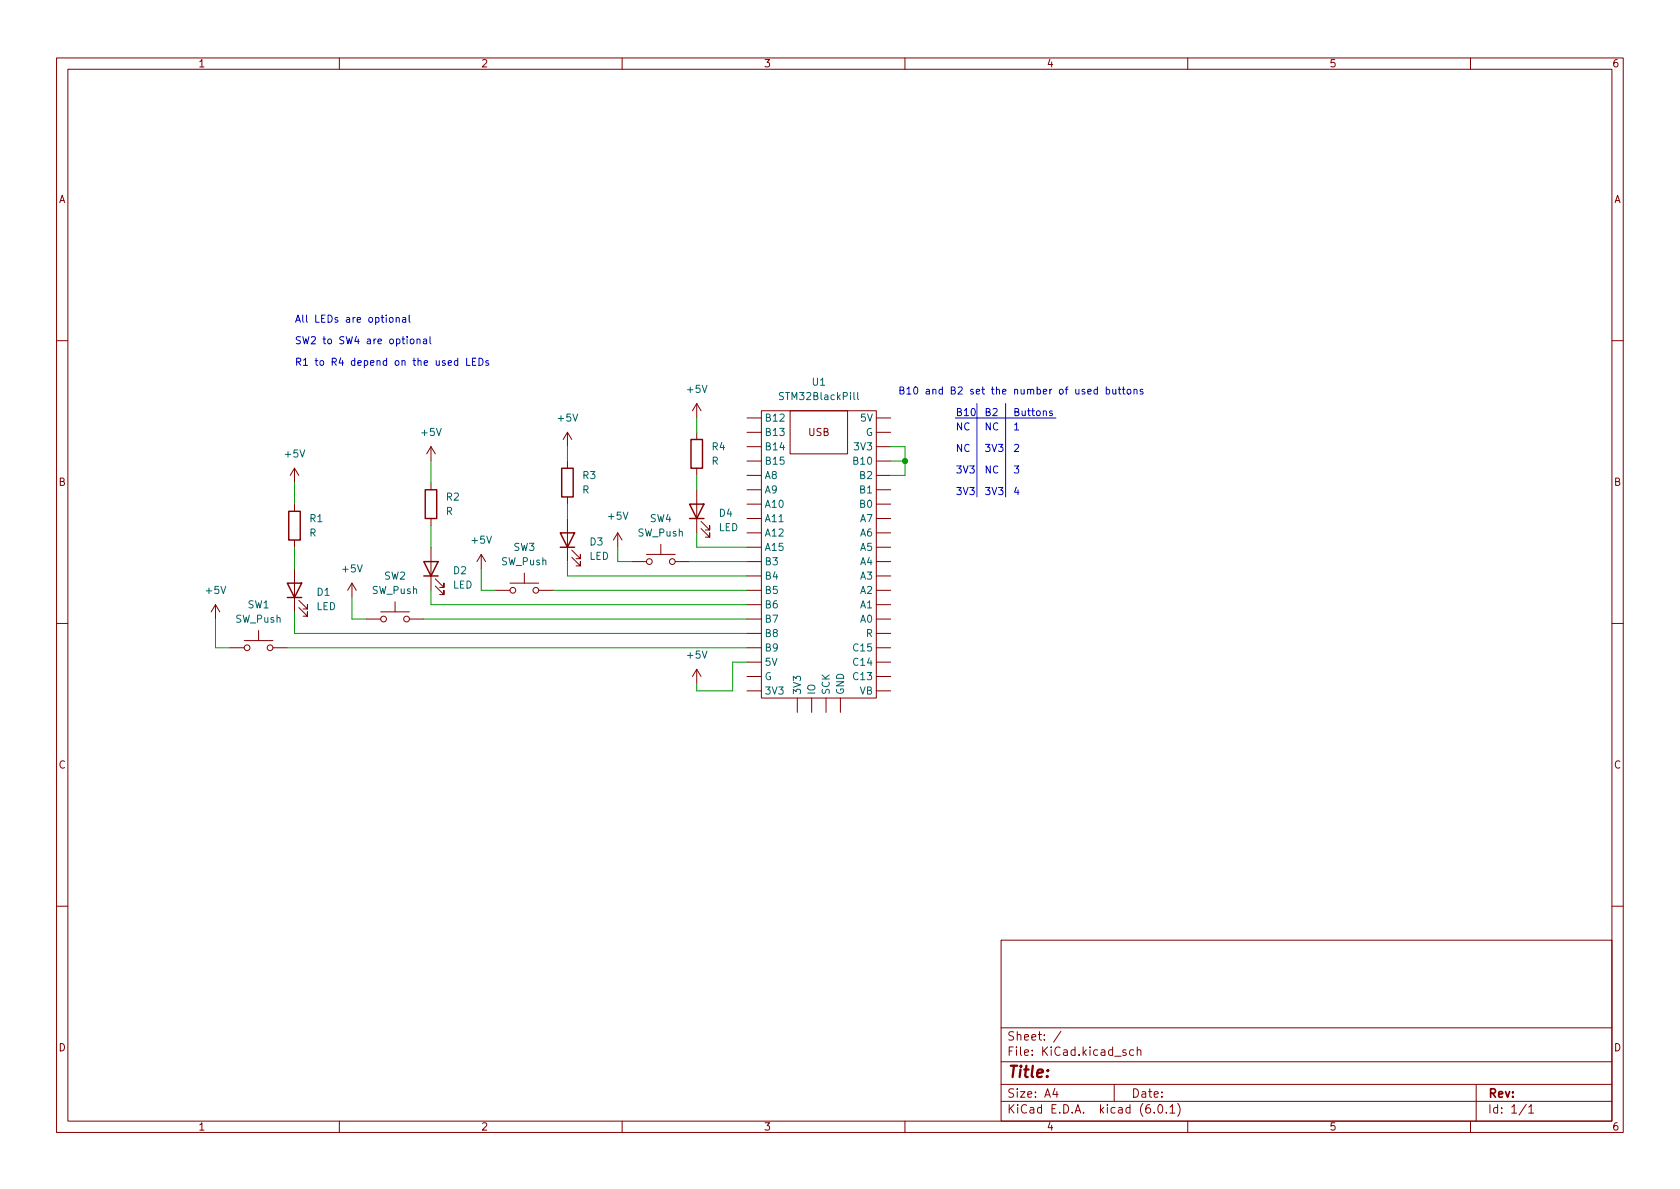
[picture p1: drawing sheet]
<svg xmlns="http://www.w3.org/2000/svg" width="297mm" height="210mm" viewBox="0 0 297 210" stroke-linecap="round" stroke-linejoin="round" font-family="sans-serif">
<g fill="none" stroke="#840000" stroke-width=".18">
<path d="M10 10.2h277v190.1h-277zM12 12.2h273v186.1h-273zM60 10.2v2M110 10.2v2M160 10.2v2M210 10.2v2M260 10.2v2M10 60.2h2M76.2 79v2.5M76.2 79l-.8 1.3M76.2 79l.8 1.3M100.3 76.4v2.6"/>
<path d="M100.3 76.4l-.7 1.3M100.3 76.4l.8 1.3M123.2 71.4v2.5M123.2 76.4v1.3M123.2 71.4l-.8 1.2M123.2 71.4l.8 1.2M132.1 79h2.5M132.1 73.9h2.5M132.1 76.4h2.5M134.6 72.6h20.3v50.8h-20.3zM139.7 72.6h10.2v7.7h-10.2zM154.9 79h2.6"/>
<path d="M154.9 73.9h2.6M154.9 76.4h2.6M285 60.2h2M52.1 82.8l-.8 1.3M52.1 82.8v2.5M52.1 89.1v1.3M52.1 95.5v1.3M52.1 82.8l.7 1.3M76.2 85.3v1.3M76.2 91.7v1.3M76.2 96.8v7.6M85.1 98l-.8 1.3"/>
<path d="M85.1 98v2.6M85.1 98l.8 1.3M100.3 81.5v1.3M100.3 87.9v1.2M100.3 91.7v7.6M101.1 98.5l1.5 1.6v-.8v.8h-.7M101.1 97.3l1.5 1.5v-.8v.8h-.7M109.2 94.2l-.7 1.3M109.2 94.2v2.6M109.2 94.2l.8 1.3M111.8 99.3h2.5M114.3 98h5.1"/>
<path d="M116.8 96.3v1.7M119.4 99.3h2.5M123.2 82.8v1.3M123.2 86.6v7.6M124 93.5l1.5 1.5v-.8v.8h-.8M124 92.2l1.5 1.5v-.7v.7h-.8M132.1 99.3h2.5M132.1 89.1h2.5M132.1 91.7h2.5M132.1 94.2h2.5M132.1 96.8h2.5M132.1 84.1h2.5"/>
<path d="M132.1 86.6h2.5M132.1 81.5h2.5M154.9 99.3h2.6M154.9 89.1h2.6M154.9 91.7h2.6M154.9 94.2h2.6M154.9 96.8h2.6M154.9 84.1h2.6M154.9 86.6h2.6M154.9 81.5h2.6M10 110.2h2M38.1 106.9l-.8 1.3"/>
<path d="M38.1 106.9v2.6M38.1 106.9l.8 1.3M40.6 114.5h2.6M43.2 113.3h5.1M45.7 111.5v1.8M48.3 114.5h2.5M52.1 100.6v7.6M52.8 107.4l1.6 1.6v-.8v.8h-.8M52.8 106.2l1.6 1.5v-.8v.8h-.8M62.2 103.1l-.7 1.3M62.2 103.1v2.6M62.2 103.1l.8 1.3"/>
<path d="M64.8 109.5h2.5M67.3 108.2h5.1M69.8 106.4v1.8M72.4 109.5h2.5M77 103.6l1.5 1.6v-.8v.8h-.8M77 102.4l1.5 1.5v-.8v.8h-.8M87.6 104.4h2.6M90.2 103.1h5M92.7 101.3v1.8M95.2 104.4h2.6M123.2 118.4v2.5M123.2 118.4l-.8 1.2"/>
<path d="M123.2 118.4l.8 1.2M132.1 109.5h2.5M132.1 114.5h2.5M132.1 104.4h2.5M132.1 117.1h2.5M132.1 106.9h2.5M132.1 101.8h2.5M132.1 112h2.5M132.1 119.6h2.5M154.9 109.5h2.6M154.9 114.5h2.6M154.9 104.4h2.6"/>
<path d="M154.9 117.1h2.6M154.9 106.9h2.6M154.9 101.8h2.6M154.9 112h2.6M154.9 119.6h2.6M285 110.2h2M132.1 122.2h2.5M141 123.4v2.6M143.5 123.4v2.6M146 123.4v2.6M148.6 123.4v2.6M154.9 122.2h2.6"/>
<path d="M10 160.2h2M177 166.3h108v32h-108zM285 160.2h2M60 198.3v2M110 198.3v2M160 198.3v2M177 194.8h108M177 191.8h108M177 187.8h108M177 181.8h108M186.5 192.5l-.4 1h1M186.9 193v1"/>
<path d="M187.6 182.4l-1.3 1.9M197 191.8v3M199.1 185.7l-.4-.1-.2 .2 .1 .3 .5 .1v.4h-.6M200.4 185.7l-.4-.1-.3 .3v.4l.2 .3h.5M201.1 185.8l.2-.2 .3 .1 .1 .9M201.1 185.1v1.5M204.1 196.7v.1M204.9 195.4l.2-.1a.81 .81 0 0 1 .6 .7 .81 .81 0 0 1-.3 .8h-.2a.81 .81 0 0 1-.6-.6 .81 .81 0 0 1 .3-.8zM206.2 196.7v.1M206.9 195.8l.4-.5v1.5M206.9 196.8h.8M208.2 195.1a1.72 1.72 0 0 1 0 2.3"/>
<path d="M210 198.3v2M260 198.3v2M261 191.8v6.5M269.9 195.3l-1.3 1.9M270.3 195.8l.4-.5v1.5M270.3 196.8h.9"/>
<circle cx="114.8" cy="99.3" r=".51"/>
<circle cx="118.9" cy="99.3" r=".51"/>
<circle cx="43.7" cy="114.5" r=".51"/>
<circle cx="47.8" cy="114.5" r=".51"/>
<circle cx="67.8" cy="109.5" r=".51"/>
<circle cx="71.9" cy="109.5" r=".51"/>
<circle cx="90.7" cy="104.4" r=".51"/>
<circle cx="94.7" cy="104.4" r=".51"/>
</g>
<path d="M122.2 77.7h2v5.1h-2zM51.1 90.4h2v5.1h-2zM74.9 99.3h2.6l-1.3 2.5zM75.2 86.6h2v5.1h-2zM99.1 94.2h2.5l-1.3 2.6zM99.1 96.8h2.5M99.3 82.8h2v5.1h-2zM121.9 89.1h2.6l-1.3 2.6zM121.9 91.7h2.6M50.8 103.1h2.5l-1.2 2.6zM50.8 105.7h2.5M74.9 101.8h2.6" fill="none" stroke="#840000" stroke-width=".25"/>
<path d="M151 69.4v1.1l.2 .2M151.6 69.4v1.1l.2 .2" fill="none" stroke="#006464" stroke-width=".18"/>
<g fill="none" stroke="#0000c2" stroke-width=".18">
<path d="M69 56.2l.3-.1 .2 .3v.3l-.2 .3-.3-.1-.2-.2zM70 56.3l.2-.2 .3 .1 .1 .8M70 56.1v.9M71.2 56.2h.5v.8M71.7 56.4l-.4 .1-.2 .2 .2 .3 .4-.1M72.3 55.7v1.1l.2 .2M73.7 60v.8M76 59.5v1.1l.2 .2M72.6 60h.4l.2 .2v.4l-.2 .2-.4-.1-.1-.1zM73.7 60.1l.2-.1h.3l.1 .8M74.9 60h.5v.8M75.4 60.3h-.4l-.2 .2 .2 .3 .4-.1"/>
<path d="M80.9 63.8h-.3l-.3 .2 .1 .5h.5M80.9 63.3v1.3M82.5 63.3v1.3h.6M83.5 63.9h.5M84.1 63.3h-.6v1.3h.6M84.7 63.3a.64 .64 0 0 1 .7 .7 .64 .64 0 0 1-.7 .6zM86.4 63.8h-.3l-.2 .1 .1 .2 .4 .1v.3h-.5M168.9 73.9h17.8M172.7 71.4v16.5M177.8 71.4v16.5M186 72.7h-.3l-.1 .1v.2l.4 .1v.3h-.4M194 68.9l-.3-.1-.3 .3 .1 .5h.5"/>
<path d="M194 68.4v1.3M195.6 68.9l.4-.1 .2 .3-.1 .5h-.5M195.6 68.4v1.3M196.7 68.8l.1 .8 .3 .1 .2-.1M197.3 68.8v.9M197.7 68.8h.5M197.9 68.4v1.1l.3 .2M198.4 68.8h.5M198.6 68.4v1.1l.3 .2M199.4 68.9l.3-.1 .3 .3v.3l-.3 .3-.3-.1-.1-.2zM200.5 69l.2-.2 .3 .1v.8M200.5 68.8v.9"/>
<path d="M202.1 68.9l-.3-.1-.2 .2v.2l.5 .1v.3h-.5"/>
</g>
<g fill="none" stroke="#009600" stroke-width=".18">
<path d="M100.3 79v2.5M123.2 73.9v2.5M157.5 79h2.5v5.1h-2.5M52.1 85.3v3.8M52.1 96.8v3.8M76.2 81.5v3.8M76.2 93v3.8M100.3 99.3v2.5h31.8M100.3 89.1v2.6M109.2 96.8v2.5h2.6M121.9 99.3h10.2M123.2 84.1v2.5"/>
<path d="M123.2 94.2v2.6h8.9M157.5 81.5h2.5M38.1 109.5v5h2.5M50.8 114.5h81.3M52.1 108.2v3.8h80M62.2 105.7v3.8h2.6M74.9 109.5h57.2M76.2 104.4v2.5h55.9M85.1 100.6v3.8h2.5M97.8 104.4h34.3M132.1 117.1h-2.6v5.1h-6.3v-1.3"/>
</g>
<circle cx="160" cy="81.5" r=".46" fill="#009600" stroke="#009600" stroke-width=".18"/>
<text font-size="2.8" fill="#840000" x="178" y="190.6">Title:</text>
<g font-size="2.1" fill="#840000">
<text x="178" y="184">Sheet: /</text>
<text x="178" y="186.7">File: KiCad.kicad_sch</text>
<text x="178" y="196.9">KiCad E.D.A. kicad (6.0.1)</text>
<text x="178" y="194.1">Size: A4</text>
<text x="200" y="194.1">Date:</text>
<text x="263" y="194.1">Rev:</text>
<text x="263" y="196.9">Id: 1/1</text>
</g>
<g font-size="1.8" fill="#840000">
<text x="35" y="11.9">1</text>
<text x="85" y="11.9">2</text>
<text x="135" y="11.9">3</text>
<text x="185" y="11.9">4</text>
<text x="235" y="11.9">5</text>
<text x="285" y="11.9">6</text>
<text x="10.3" y="35.9">A</text>
<text x="285.3" y="35.9">A</text>
<text x="142.9" y="77.1">USB</text>
<text x="10.3" y="85.9">B</text>
<text x="285.3" y="85.9">B</text>
<text x="10.3" y="135.9">C</text>
<text x="285.3" y="135.9">C</text>
<text x="10.3" y="185.9">D</text>
<text x="285.3" y="185.9">D</text>
<text x="35" y="199.9">1</text>
<text x="85" y="199.9">2</text>
<text x="135" y="199.9">3</text>
<text x="185" y="199.9">4</text>
<text x="235" y="199.9">5</text>
<text x="285" y="199.9">6</text>
</g>
<g font-size="1.8" fill="#0000c2">
<text x="52.1" y="57">All LEDs are optional</text>
<text x="52.1" y="60.9">SW2 to SW4 are optional</text>
<text x="52.1" y="64.7">R1 to R4 depend on the used LEDs</text>
<text x="158.7" y="69.7">B10 and B2 set the number of used buttons</text>
<text x="168.9" y="76.1">NC</text>
<text x="168.9" y="73.6">B10</text>
<text x="174" y="76.1">NC</text>
<text x="174" y="73.6">B2</text>
<text x="179.1" y="76.1">1</text>
<text x="179.1" y="73.6">Buttons</text>
<text x="168.9" y="79.9">NC</text>
<text x="168.9" y="83.7">3V3</text>
<text x="174" y="83.7">NC</text>
<text x="174" y="79.9">3V3</text>
<text x="179.1" y="83.7">3</text>
<text x="179.1" y="79.9">2</text>
<text x="168.9" y="87.5">3V3</text>
<text x="174" y="87.5">3V3</text>
<text x="179.1" y="87.5">4</text>
</g>
<g font-size="1.8" fill="#006464">
<text x="121.6" y="69.5">+5V</text>
<text x="138.2" y="70.7">STM32BlackPill</text>
<text x="143.6" y="68.2">U1</text>
<text x="74.6" y="77.1">+5V</text>
<text x="98.7" y="74.5">+5V</text>
<text x="135.1" y="74.5">B12</text>
<text x="135.1" y="77.1">B13</text>
<text x="152.3" y="74.5">5V</text>
<text x="153.1" y="77.1">G</text>
<text x="50.5" y="80.9">+5V</text>
<text x="125.8" y="82.2">R</text>
<text x="125.9" y="79.6">R4</text>
<text x="135.1" y="79.6">B14</text>
<text x="135.1" y="82.2">B15</text>
<text x="151.2" y="82.2">B10</text>
<text x="151.3" y="79.6">3V3</text>
<text x="78.9" y="88.5">R2</text>
<text x="102.9" y="87.2">R</text>
<text x="103.1" y="84.7">R3</text>
<text x="135.1" y="89.8">A10</text>
<text x="135.1" y="84.7">A8</text>
<text x="135.1" y="87.2">A9</text>
<text x="152.2" y="89.8">B0</text>
<text x="152.2" y="87.2">B1</text>
<text x="152.2" y="84.7">B2</text>
<text x="54.7" y="94.9">R</text>
<text x="54.8" y="92.3">R1</text>
<text x="78.8" y="91.1">R</text>
<text x="107.6" y="91.9">+5V</text>
<text x="112.8" y="94.9">SW_Push</text>
<text x="114.9" y="92.3">SW4</text>
<text x="127" y="93.9">LED</text>
<text x="127.2" y="91.4">D4</text>
<text x="135.1" y="92.3">A11</text>
<text x="135.1" y="94.9">A12</text>
<text x="152.2" y="94.9">A6</text>
<text x="152.2" y="92.3">A7</text>
<text x="60.6" y="101.2">+5V</text>
<text x="80.2" y="101.5">D2</text>
<text x="83.5" y="96.1">+5V</text>
<text x="88.6" y="99.9">SW_Push</text>
<text x="90.8" y="97.4">SW3</text>
<text x="104.2" y="99">LED</text>
<text x="104.3" y="96.5">D3</text>
<text x="135.1" y="97.4">A15</text>
<text x="135.1" y="99.9">B3</text>
<text x="152.2" y="99.9">A4</text>
<text x="152.2" y="97.4">A5</text>
<text x="36.5" y="105">+5V</text>
<text x="43.8" y="107.6">SW1</text>
<text x="55.9" y="107.9">LED</text>
<text x="56.1" y="105.3">D1</text>
<text x="65.8" y="105">SW_Push</text>
<text x="67.9" y="102.5">SW2</text>
<text x="80" y="104.1">LED</text>
<text x="135.1" y="102.5">B4</text>
<text x="135.1" y="105">B5</text>
<text x="135.1" y="107.6">B6</text>
<text x="152.2" y="107.6">A1</text>
<text x="152.2" y="105">A2</text>
<text x="152.2" y="102.5">A3</text>
<text x="41.6" y="110.1">SW_Push</text>
<text x="135.1" y="110.1">B7</text>
<text x="135.1" y="112.6">B8</text>
<text x="152.2" y="110.1">A0</text>
<text x="153.2" y="112.6">R</text>
<text x="121.6" y="116.5">+5V</text>
<text x="135.1" y="117.7">5V</text>
<text x="135.1" y="115.2">B9</text>
<text x="151.2" y="117.7">C14</text>
<text x="151.2" y="115.2">C15</text>
<text x="135.1" y="122.8">3V3</text>
<text x="135.1" y="120.3">G</text>
<text x="141.6" y="122.9" transform="rotate(-90 141.6 122.9)">3V3</text>
<text x="144.1" y="122.9" transform="rotate(-90 144.1 122.9)">IO</text>
<text x="146.7" y="122.9" transform="rotate(-90 146.7 122.9)">SCK</text>
<text x="149.2" y="122.9" transform="rotate(-90 149.2 122.9)">GND</text>
<text x="151.2" y="120.3">C13</text>
<text x="152" y="122.8">VB</text>
</g>
</svg>
